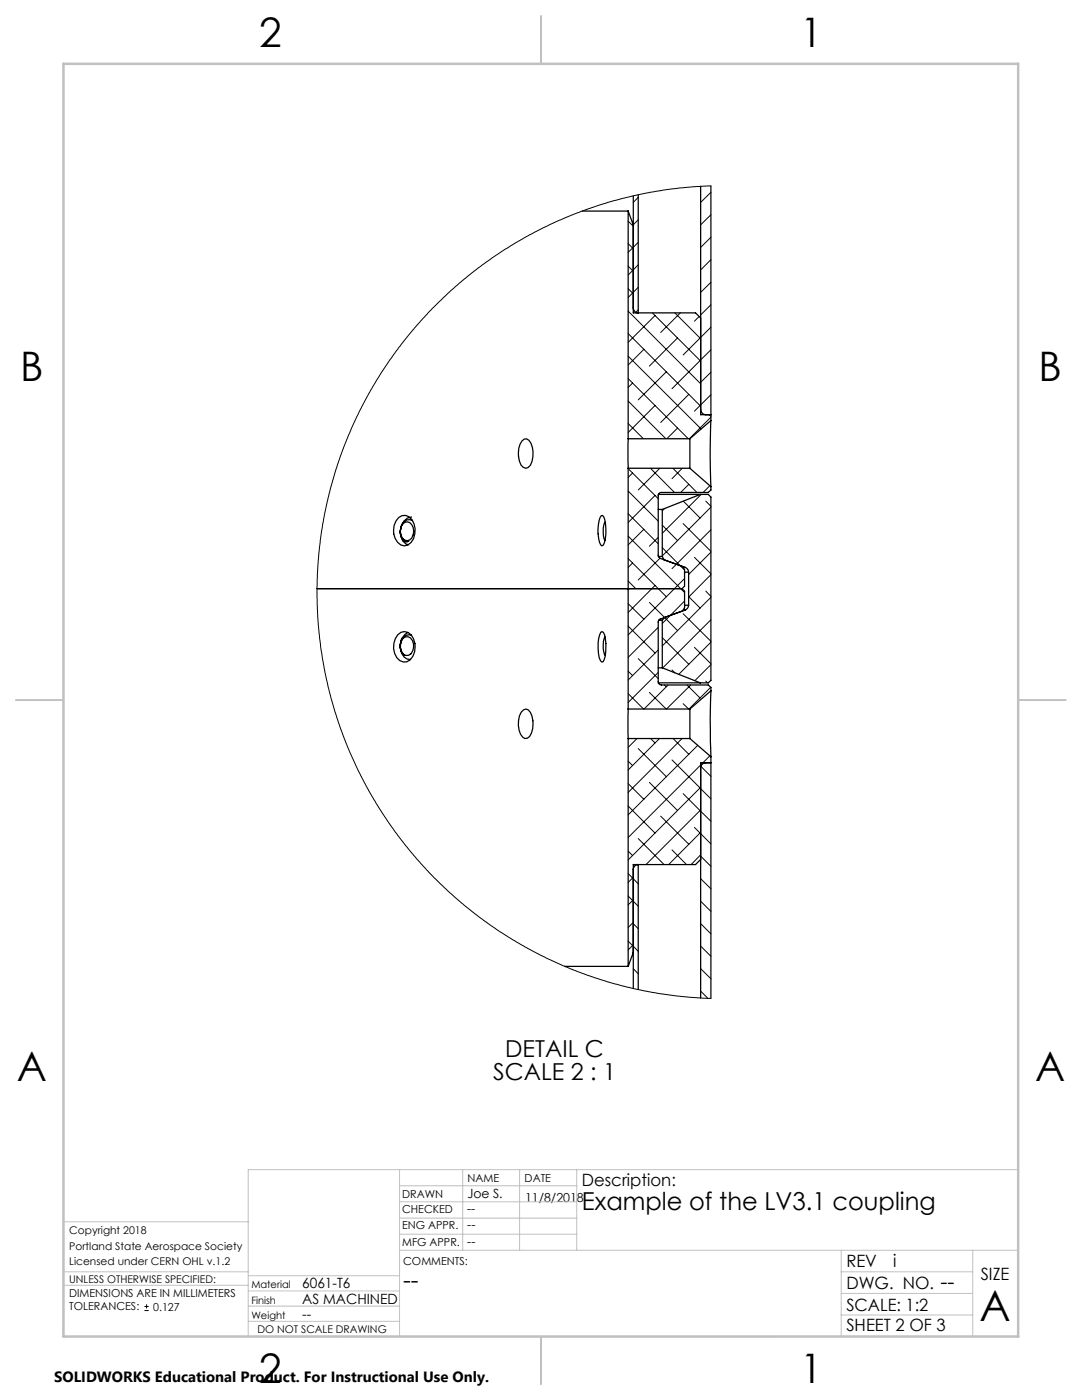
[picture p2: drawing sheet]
<svg xmlns="http://www.w3.org/2000/svg" width="216mm" height="279mm" viewBox="0 0 216 279" stroke-linecap="round" stroke-linejoin="round" font-family="sans-serif">
<g fill="none" stroke="#000" stroke-width=".2">
<path d="M127.4 39.4l-1 1M141.9 38.4l-2.1 2M141.9 37.1l-3.9 .2-3.8 .4-7.6 1.3-7.1 2-3.6 1.2-4.5 1.8-6.3 3.2-4.2 2.5-2.8 1.8-6.4 5-5.4 5-3.1 3.4-2.4 2.9-2.9 3.9-1.9 2.8-3.8 6.6-2.8 6-2.5 7-1 3.7-1.2 4.9-1.1 7.8-.3 6.6 .2 7.5 .5 4.6 .6 3.5 1.4 6.5 1.6 5.1 1.1 3.1 2.7 6.3 2.2 4.1 1.9 3.2 4.7 6.7 2.3 3 3.1 3.4 3.8 3.8 2.7 2.3 5.7 4.4 3.8 2.5 3.3 2 4 2.1 3.3 1.5 6.4 2.4 4.2 1.3 3.8 .9 4.5 .9 4 .6 6.8 .4M125.3 57.6l1.1 1M125.3 53.1l1.1 1M125.3 48.6l1.1 1M125.3 44.1l1.1 1.1M126.2 58.5l-.9 .9M127.4 52.8l-2.1 2.1M127.4 48.4l-2.1 2M127.4 43.9l-1 1M127.4 57.3l-1 1"/>
<path d="M141.9 42.9l-2.1 2M141.9 47.3l-2.1 2.1M141.9 51.8l-2.1 2.1M141.9 56.3l-2.1 2M125.3 75.6l12 12M125.3 71.1l14.6 14.5M125.3 66.6l14.5 14.5M125.3 62.1l14.5 14.5M126.2 76.4l-.9 .9M127.4 61.8l-.6 .6M128.5 69.7l-3.2 3.1M130.2 62.4l9.6 9.7"/>
<path d="M130.7 63l-5.4 5.3M133 74.2l-5.6 5.6M134.7 62.4l5.1 5.2M135.2 67.5l-5.6 5.6M135.7 62.4l-3.9 4M137.4 78.7l-5.6 5.6M139.5 63.1l-.9 1M139.7 72l-5.6 5.6M141.9 78.8l-3.3 3.3M141.9 65.3l-5.6 5.5M141.9 60.8l-2.1 2.1M141.9 69.8l-2.1 2"/>
<path d="M141.9 74.3l-2.1 2M125.3 98l6 6M125.3 93.5l6 6M125.3 84.5l3.1 3.1M125.3 80l7.6 7.6M126.2 94.4l-.9 .9M129.8 93.5l4.8 4.8M130.7 98.9l-5.4 5.4M130.7 80.9l-5.4 5.4M131.7 93.5l-4.3 4.3M134.3 93.5l4.8 4.8M135.2 85.4l-2.1 2.2"/>
<path d="M136.1 93.5l-2 2M137.4 96.7l-1.6 1.6M139.9 98.7l-7.7 7.7M141.5 82.8l.4 .3M141.6 96.9l-1.3 1.4M141.9 83.3l-4.4 4.3M125.3 111.5l7.7 7.6M125.3 107l11.3 11.3M125.3 116l1.6 1.5M125.3 102.5l6 6M125.6 117.5l-.3 .2M126.2 112.4l-.9 .8"/>
<path d="M128.5 105.6l-3.2 3.2M130.7 116.8l-5.4 5.4M131.3 107.2l-1.7 1.8M131.7 111.4l-4.3 4.3M132.2 109.3l4.4 4.5M132.2 104.8l3 3.1M132.6 101.5l-.4 .5M136.3 104.5l5.6 5.5M136.3 100l3.4 3.4M136.6 115.5l-11.3 11.2M136.6 119.9l-4.4 4.5M137.4 119.1l2.3 2.3"/>
<path d="M138.6 111.2l3.3 3.3M140.8 100l1.1 1M140.8 118l1.1 1M141.9 110.2l-4.5 4.5v-.2M141.9 119.2l-9.7 9.7M141.9 105.7l-7.8 7.8M141.9 101.2l-9.7 9.7M141.9 114.7l-4.5 4.5M125.3 138.4l3.1 3.1M125.3 133.9l.9 .9M125.3 125l5.4 5.3M125.3 120.5l3.2 3.1"/>
<path d="M127.4 131.4l3.9 4M129.6 138.2l3.3 3.3M129.6 120.2l5.6 5.6M131.3 125.2l-6 6M131.3 129.7l-6 6M131.3 134.2l-6 6M132.2 127.2l5.2 5.4M132.6 136.7l.4 .4M133.3 136.7l-4.8 4.8M134.1 133.7l.6 .6M136.3 122.5l5.6 5.5M137.1 136.7l2.6 2.6"/>
<path d="M137.8 136.7l-4.8 4.8M138.6 129.2l3.3 3.3M140.8 135.9l.4 .4M141.8 137.2l-4.3 4.3M141.9 132.6l-3.3 3.3M141.9 123.7l-9.7 9.6M141.9 128.2l-6.5 6.4M125.3 156.4l3.2 3.1M125.3 151.9l.9 .9M127.1 147.4l-1.8 1.8M127.4 149.4l5.6 5.6M129.6 156.1l5.6 5.6"/>
<path d="M129.8 147.4l.9 .9M131.6 147.4l-6.3 6.3M134.1 151.7l5.6 5.6M134.3 147.4l3.1 3.1M136.1 147.4l-10.8 10.8M136.3 158.4l5.6 5.5M136.3 140.4l1.1 1.1M139.2 148.8l-13.9 13.8M139.8 157.1l-14.5 14.5M139.8 152.9l2.1 2M139.8 157.4l2.1 2M141.6 150.8l-16.3 16.3"/>
<path d="M125.3 178.8l2.1 2.1M125.3 174.3l2.1 2.1M125.3 169.9l.9 .8M125.3 160.9l5.4 5.4M126.4 175.1l-1.1 1M126.4 179.6l-1.1 1M127.4 167.4l5.1 5.1M131.8 162.9l5.6 5.6M134.1 169.6l2.9 2.9M138.6 165.1l3.3 3.3M139.8 161.6l-10.9 10.9M139.8 166.1l-6.4 6.4"/>
<path d="M139.8 170.6l-1.9 1.9M139.8 170.9l2.1 2M139.8 179.8l2.1 2.1M139.8 175.4l2.1 2M125.3 192.3l.2 .1M125.3 187.8l.9 .9M126.4 184.1l-1.1 1M126.4 188.6l-1.1 1M126.4 193.3l1 1M126.4 188.8l1 1.1M126.4 184.3l1 1M139.8 188.8l2.1 2.1"/>
<path d="M139.8 197.8l1.5 1.4M139.8 193.3l2.1 2M139.8 184.3l2.1 2.1M28.8 261.5h.9M28.8 260.7h.9M29.2 260.3v.8"/>
</g>
<path d="M203.2 233.4v32.1" fill="none" stroke="#c0c0c0" stroke-width=".2" stroke-dasharray="15.2 1.3 1.3 1.3" stroke-dashoffset="1.1"/>
<g fill="none" stroke="#c0c0c0" stroke-width=".2">
<path d="M79.7 233.4v33.3M79.7 239.9h35.4M79.7 236.6h35.4M92.3 233.4v16.1M103.7 233.4v16.1M115.1 233.4v16.1M203.2 233.4h-153.7v33.3M12.7 256.5h36.8M12.7 253.8h36.8M49.5 243.8h-36.8v22.9M49.5 254.6h30.2M49.5 257.6h30.2"/>
<path d="M79.7 249.5h123.5M79.7 246.3h35.4M79.7 243.1h35.4M167.9 249.5v17.2M167.9 258.1h26.2M167.9 253.8h26.2M194.1 249.5v17.2M49.5 263.7h30.2M49.5 260.7h30.2M68.1 266.7h86.8M167.9 262.4h26.2"/>
</g>
<path d="M108 3.2v9.5M3.1 139.7h9.6M203.2 139.7h9.5M108 266.7v9.6" fill="none" stroke="#c0c0c0" stroke-width=".25"/>
<path d="M12.7 12.7h190.5v254h-190.5z" fill="none" stroke="#c0c0c0" stroke-width=".5"/>
<g fill="none" stroke="#000" stroke-width=".25">
<path d="M126.4 39.1v23.3h12.4l1 1.1M127.4 38.9v23.5a1.02 1.02 0 0 1-1-1M139.8 37.2v45.6h2.1M141.9 37.1v46.8M116.2 42.1h9.1M125.3 42.1v45.5M125.3 42.1l1.1 2.8M104.1 88l.5-.4h.5a2.78 2.78 0 0 1 1.3 2.6 3.6 3.6 0 0 1-1 3.1l-.5 .2-.5-.2a4 4 0 0 1-.9-3.8zM125.3 87.6v5.9M125.3 93.5v48M125.3 93.5h12.4M125.3 87.6h12.4"/>
<path d="M131.4 98.7h8.3M137.7 87.6v5.9M137.7 93.5l4.2 3.6M139.7 98.7l-7.5 3M139.7 98.7h1.6l.6 .5v36.6l-.6 .5h-1.6M139.8 81.7a1.09 1.09 0 0 0 1 1.1M141.9 83.9l-.2 5.6 .2 7.6M141.9 97.1v.7l-.6 .5h-9.3a.6 .6 0 0 0-.7 .6v12l.4 .5 4.5 1.7 .4 .6v3.3l-.5 .5M141.9 83.9l-4.2 3.7M63.3 117.5h72.8M79.6 103.3a1.88 1.88 0 0 1 3 1.3 3.7 3.7 0 0 1-1.2 4.2 1.89 1.89 0 0 1-2.6-1.3 3.9 3.9 0 0 1 .8-4.2zM79.9 106v.3a2.72 2.72 0 0 0 1.6 2.4"/>
<path d="M80.3 104.7a1.18 1.18 0 0 1 1.3-.5 1.18 1.18 0 0 1 .8 1.1 2.26 2.26 0 0 1-.7 2.5 1.26 1.26 0 0 1-1.7-1l-.1-.8 .1-.7zM82.1 103.2a2.72 2.72 0 0 0-2.2 2.8M82.3 103.9a1.59 1.59 0 0 0-2.3 1.4 1.94 1.94 0 0 0 1.1 2.7h.4l-.3 .2a1.72 1.72 0 0 1-1.3-2.2M120 102.9h.2a3.9 3.9 0 0 1 .7 2.7 6.5 6.5 0 0 1-.5 3.2l-.3 .1a2.93 2.93 0 0 1-.8-2.4 6.8 6.8 0 0 1 .7-3.6zM120.7 104.2a4.8 4.8 0 0 0 0 3.6M131.3 101.7h.9M131.4 111.1h.8M132.2 111.1l.3 .6 4.2 1.5M132.2 101.7v9.4M136.1 117.5l.5 .5v3.3l-.4 .6-4.5 1.7-.4 .4v12.1a.66 .66 0 0 0 .7 .6h9.3l.6 .5v.7M136.3 113.2h.4M136.6 114.2h.8"/>
<path d="M136.7 113.2a1.19 1.19 0 0 1 .7 1M137.4 114.2v6.6M79.4 126.7a1.8 1.8 0 0 1 1.8-.6 1.8 1.8 0 0 1 1.3 1.4 3.5 3.5 0 0 1-1.3 4.6 2.1 2.1 0 0 1-2.5-1.7 3.9 3.9 0 0 1 .7-3.7zM80.2 127.4a3.3 3.3 0 0 0 1 4.1l.7 .1M80.4 127.4l.5-.3a1.37 1.37 0 0 1 1.6 1.4 2.06 2.06 0 0 1-1 2.3 1.37 1.37 0 0 1-1.6-1.4l.2-1.4zM81.4 126.2l-.6 .4-.6 .8M82.1 126.8a1.71 1.71 0 0 0-2.2 1.7v.7a2.11 2.11 0 0 0 .9 1.6 2.63 2.63 0 0 1-.6-3.4M119.9 126.2l.3-.2 .2 .2a8.4 8.4 0 0 1-.1 5.9h-.2a6.7 6.7 0 0 1-.4-5.4zM120.7 127.1a4.9 4.9 0 0 0 0 3.7M131.3 133.3h.9M131.4 136.3h8.3M131.4 123.8h.8"/>
<path d="M132.2 133.3l7.5 3M132.2 123.8v9.5M136.3 121.7h.4M136.6 120.8h.8M136.7 121.7l-4.1 1.5-.4 .6M137.4 120.8a1.19 1.19 0 0 1-.7 .9M141.9 137.9l-.2 5.7 .2 7.4M141.9 137.9l-4.2 3.6M104 142.1l.5-.4 .5-.2a2.29 2.29 0 0 1 1.3 2.3 4.7 4.7 0 0 1-.6 3.2l-.5 .3-.5 .1a2.81 2.81 0 0 1-1.3-2.6l.2-1.9zM125.3 141.5v5.9M125.3 147.4v45.5M125.3 147.4h12.4"/>
<path d="M125.3 141.5h12.4M137.7 141.5v5.9M137.7 147.4l4.2 3.6M140.8 152.2a1.02 1.02 0 0 0-1 1M141.9 151v48.2M141.9 152.2h-2.1v47M126.4 173.6a.97 .97 0 0 1 1-1.1v25M139.8 171.5l-1 1h-12.4v24.8M112.7 192.9h12.6M126.4 190.1l-1.1 2.8"/>
</g>
<text font-size="8.5" x="195.5" y="263.6">A</text>
<g font-size="8.1">
<text x="51.7" y="9.3">2</text>
<text x="159.7" y="9.3">1</text>
<text x="4" y="76">B</text>
<text x="207.2" y="76">B</text>
<text x="3.3" y="215.7">A</text>
<text x="206.5" y="215.7">A</text>
<text x="51.7" y="276">2</text>
<text x="159.7" y="276">1</text>
</g>
<text font-size="4.9" x="116.1" y="241.4">Example of the LV3.1 coupling</text>
<g font-size="4.7">
<text x="98.4" y="215.5">SCALE 2 : 1</text>
<text x="100.8" y="210.9">DETAIL C</text>
<text x="80.5" y="257.1">--</text>
</g>
<text font-size="4.2" x="187.7" y="257.2">--</text>
<text font-size="3.5" x="178.2" y="252.9">i</text>
<g font-size="3.4">
<text x="116.1" y="236.6">Description:</text>
<text x="168.9" y="252.9">REV</text>
<text x="168.9" y="257.2">DWG. NO.</text>
<text x="195.7" y="255.4">SIZE</text>
<text x="168.9" y="261.6">SCALE: 1:2</text>
<text x="168.9" y="265.7">SHEET 2 OF 3</text>
</g>
<text font-size="3" x="10.8" y="275.7">SOLIDWORKS Educational Product. For Instructional Use Only.</text>
<g font-size="2.8">
<text x="60.3" y="257.1">6061-T6</text>
<text x="60.3" y="263.2">--</text>
<text x="60.3" y="260.3">AS MACHINED</text>
</g>
<g font-size="2.5">
<text x="93.3" y="239">Joe S.</text>
<text x="104.8" y="239.9">11/8/2018</text>
<text x="93.2" y="242">--</text>
<text x="93.2" y="245.4">--</text>
<text x="93.2" y="248.7">--</text>
</g>
<g font-size="2.2">
<text x="80.2" y="239">DRAWN</text>
<text x="93.3" y="235.8">NAME</text>
<text x="104.7" y="235.8">DATE</text>
<text x="80.2" y="245.4">ENG APPR.</text>
<text x="80.2" y="242">CHECKED</text>
<text x="80.2" y="248.7">MFG APPR.</text>
<text x="80.5" y="252.4">COMMENTS:</text>
<text x="13.8" y="258.9">DIMENSIONS ARE IN MILLIMETERS</text>
<text x="13.8" y="261.5">TOLERANCES:</text>
<text x="30.6" y="261.5">0.127</text>
</g>
<g font-size="2.1">
<text x="13.8" y="246.3">Copyright 2018</text>
<text x="13.8" y="249.4">Portland State Aerospace Society</text>
<text x="13.8" y="252.5">Licensed under CERN OHL v.1.2</text>
<text x="13.8" y="256">UNLESS OTHERWISE SPECIFIED:</text>
<text x="51.4" y="266">DO NOT SCALE DRAWING</text>
</g>
<g font-size="2">
<text x="50.2" y="257.1">Material</text>
<text x="50.2" y="263.2">Weight</text>
<text x="50.2" y="260.2">Finish</text>
</g>
</svg>
